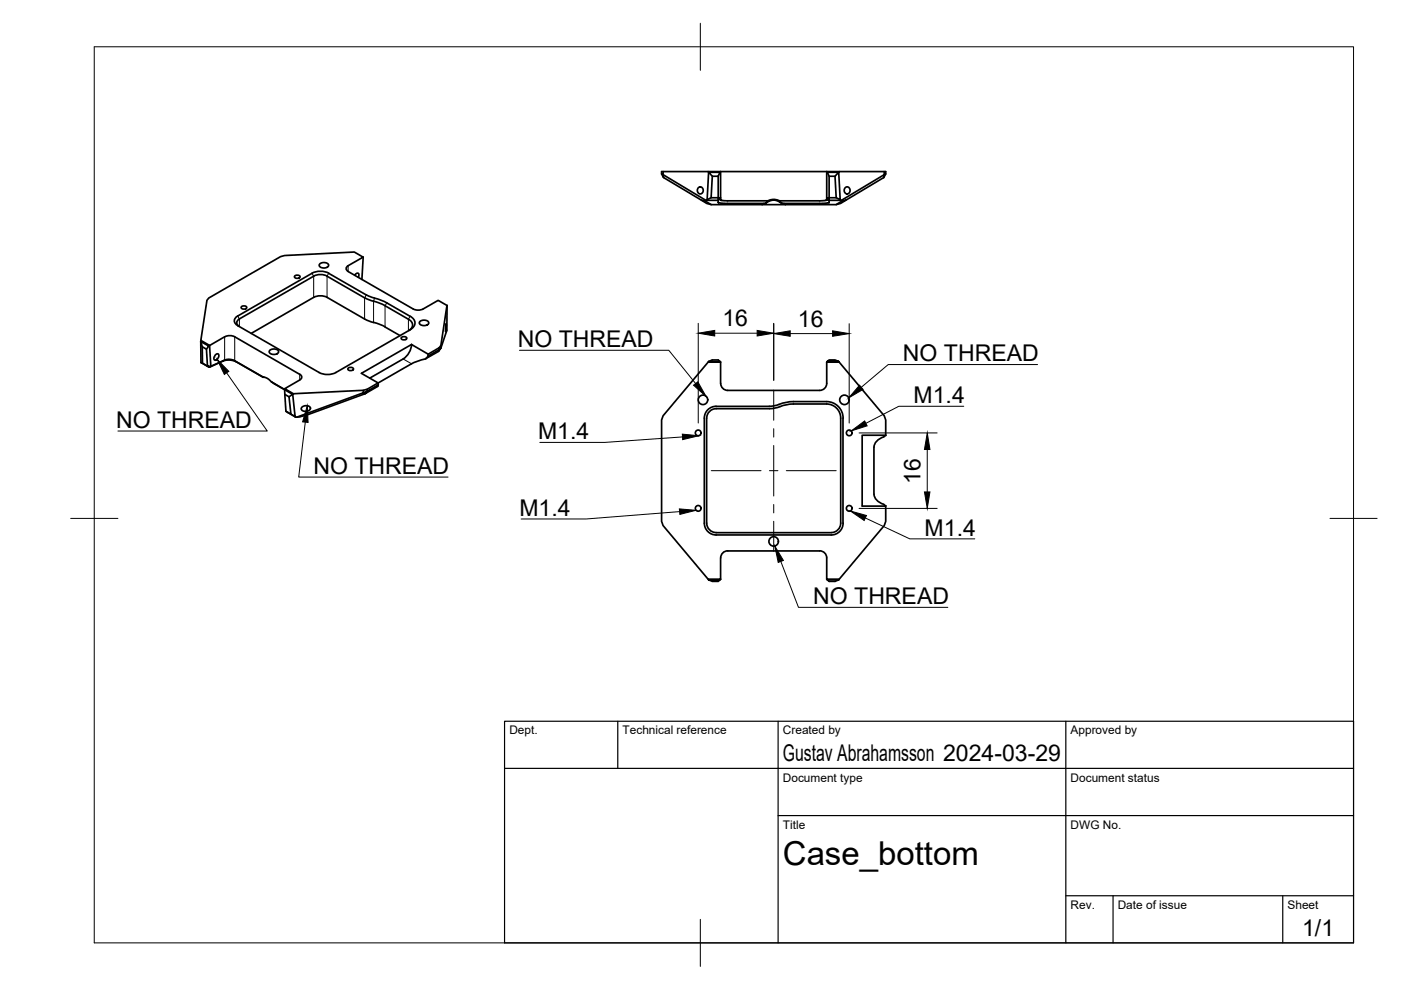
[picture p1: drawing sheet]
<svg xmlns="http://www.w3.org/2000/svg" width="297mm" height="210mm" viewBox="0 0 297 210" stroke-linecap="round" stroke-linejoin="round" font-family="sans-serif">
<!-- layer: Visible -->
<g fill="none" stroke="#000" stroke-width=".36">
<path d="M140.3 36.9l.3 .1 .1 .6-.4-.7v-.5h47.5v.5l-.3 .1-.1 .6M140.6 36.4v.6l9.1 5.5M140.7 37.6l8 4.8 .7 .2M148 39.8a.67 .67 0 0 1 .9 .1 .67 .67 0 0 1 0 .9 .67 .67 0 0 1-.9 .1 .86 .86 0 0 1 0-1.1zM150.1 36.4l.1 .1M150.2 36.5l-.3 5.8M150.2 36.5h.1M150.3 36.5h2.4l-.4 .9h-1.3zM151 37.4l-.2 4.5M152.3 37.4v5.1l.5-.5a2.9 2.9 0 0 0-3 .5M152.7 36.5l.1-.1v6.1l1.1 .1h8.9M152.8 36.4h.1"/>
<path d="M175.3 36.4v5.6l.5 .5v-.6l-.5 .1v.5l-.7 .1h-9.3M175.3 36.4l.5 1v4.5h1.5M175.3 36.4h.1M175.4 36.5h2.4M175.8 37.4h1.2M177.8 36.5l.3 5.8-.8-.4-.3-4.5zM177.9 36.4l-.1 .1M179.2 39.8a.67 .67 0 0 1 .9 .1 .67 .67 0 0 1 0 .9 .67 .67 0 0 1-.9 .1 .86 .86 0 0 1 0-1.1zM187.4 37.6l-8 4.8M187.5 36.4v.6l-9.3 5.5M187.8 36.9l-.4 .7M62.6 58.4a.66 .66 0 0 1 1 .4 .66 .66 0 0 1-.6 .2 .66 .66 0 0 1-.6-.4z"/>
<path d="M66.5 58.6l-15.7 9a.86 .86 0 0 0-.6 .8 .86 .86 0 0 0 .5 .8M66.5 58.5l1.4-.3 1.4 .3M67.7 56a1.25 1.25 0 0 1 2 .2 1.16 1.16 0 0 1-2 0zM69.3 58.6l8 4.6M73.8 56.3l3.2-1.8-1.9-1.1-14.8 .8-.8 .2-15.2 8.8-.4 .5-1.3 8.5 1.8 1.1 3.2-1.9a2.41 2.41 0 0 1 2.2 0l14 8.2 .2 .2-.2 .5-3.4 2.1 1.8 1.1 14.8-.7 .9-.3 2.3-1.3M73.8 57.6l13.8 7.9M73.8 56.3l-.4 .5 .1 .5 .3 .2M75.2 58.4a.54 .54 0 0 1 .9-.3l-.1 .7M77 54.5l-.3 4.7M148.7 42.4l1.1 .7 1 .3M149.8 42.5h2.5l.1 .5 1.3 .1h8.7M149.8 42.5l-.4 .1 1.4 .8h26.5l1.3-.8-.2-.1"/>
<path d="M162.2 43.1l-.6 .1v.2M162.6 42.7l.6-.3 1.1-.1 1 .3 .4 .5-1.4-.7-.9 .1-1 .6zM165.7 43.1h.1M165.9 43.1l.6 .1v.2M178.1 42.3l.1 .2h-2.4l-.1 .5-.9 .1h-9M178.6 42.6l.8-.2-1.2 .7-.9 .3M42.6 72.4l1.7 1-.5 .6-.9-.5zM42.6 72.4v4.4M42.6 72.4h.1M42.6 72.2v.2M42.6 76.9l1.8 1 3.1-1.5h1.7l.9 .3 5.7 3.3M42.9 73.5v3.5"/>
<path d="M43.8 74l.2 3.6 .4 .3 .3-.2-.7-.1-1.4-.7M44.3 73.4l.1-.1 .3 4.4 2.9-1.4M44.4 73.3h.1M45.7 75.2l.4-.2a.76 .76 0 0 1 .2 .9 .76 .76 0 0 1-.9 .4v-.6zM47.7 76.3l.9-.1 1 .2 6.2 3.5M47.7 76.3h-.1M51.3 64.9a.66 .66 0 0 1 1 .4 .66 .66 0 0 1-.6 .3 .66 .66 0 0 1-.6-.5zM56 80l-.2-.1 .9 .3 1.6 1.2 3.7 2.2M57.1 74.4a1.25 1.25 0 0 1 2 .2 1.16 1.16 0 0 1-2 0zM73.9 78a.66 .66 0 0 1 1 .3 .66 .66 0 0 1-.6 .3 .66 .66 0 0 1-.5-.5zM77.3 67.6l-8-4.6-.9-.3h-1l-.9 .3-13.2 7.7M77.3 63.1l4.4 1.7"/>
<path d="M77.3 67.6l4.4 1.7M77.7 62.5l-8-4.6a3.9 3.9 0 0 0-3.6 0l-15.7 9.1a1.09 1.09 0 0 0-.7 1 1.09 1.09 0 0 0 .7 1l17.3 10a3.9 3.9 0 0 0 3.5 0l15.8-9.1M77.7 62.5l1.7 .7M79.4 63.2l2.6 1M81.6 64.8l5 2.9a1.27 1.27 0 0 1 .9 1.2 1.27 1.27 0 0 1-.8 1.2M81.6 69.3l3.2 1.9M82 64.2l5 2.9M85.2 71.5a.66 .66 0 0 1 1 .3 .66 .66 0 0 1-.6 .3 .66 .66 0 0 1-.5-.5zM87 67a1.51 1.51 0 0 1 1 1.5 1.51 1.51 0 0 1-1 1.4M87.2 73l-10.6 6.2 3.6 2M87.3 73a3.9 3.9 0 0 1-1.8 3.1l-7.1 4.1M87.6 65.5a2.35 2.35 0 0 0 2.1 0l3.2-1.8 1.9 1.1-1.3 8.5-.4 .5-2.3 1.3-3.6-2.1"/>
<path d="M89 68.2a1.25 1.25 0 0 1 1.9 .3 1.16 1.16 0 0 1-2 0zM90.8 75.5l-.5 .6-2.7 .8-7.4 4.3M93 74.5l.5-.7-.4 .4-.1 .3-2.8 1.6M93.1 73.8v.4l-2.3 1.3v-.4M94.6 68.7l-.1 1.6zM94.8 64.8h.1M94.8 64.8l-.1 5.4-1.2 3.6v-.5M150.1 76.8l.1-.1a2.14 2.14 0 0 1 2.5-.1l.1 .2M150.3 76.6h2.4M175.4 76.6l.4-.3h1.2l.8 .3zM175.4 76.6l-.1 .2M177.8 76.6l.1 .2"/>
<path d="M57.5 81l2.8 1.6M60.3 82.4l.3 4.8 2.1 1.2-.1-.1M60.4 82.4h-.1M60.4 83.6l.9 .5M60.6 87.2l1.1 .6M61.3 84.1l.8-.5 .5 4.7-.9-.5zM62.2 83.5l-.1 .1M64.1 86.3a1.14 1.14 0 0 1 1.7 .2 1.1 1.1 0 0 1-1.9 .2zM77 82.8v.5l-14.3 5.1M77.9 82.9l2.3-1.3-.1 .3-2.7 1.6zM77.9 82.5v.4l-.9 .4 .4 .2-12.4 4.5-2.1 .4M80.2 81.2v.4"/>
<path d="M149.3 88.7v22.2a2.51 2.51 0 0 0 2.5 2.5M149.8 88.7v22.2M151.8 86.6h11.3l1.4-.1a10.6 10.6 0 0 1 3.7-.8h7a2.99 2.99 0 0 1 3 2.9M151.8 86.2h11.3M151.8 86.1a2.51 2.51 0 0 0-2.5 2.5M151.8 86.6a2 2 0 0 0-2 2M152.8 81.3v-4.5h-2.7l-9.5 11.4-.3 .8v21.5l.3 .9 9.5 11.4h2.7v-4.5M152.8 81.3a1.49 1.49 0 0 0 1.5 1.5h19.5a1.49 1.49 0 0 0 1.5-1.5v-4.5h2.6l9.6 11.4 .3 .8v3.3M163.1 86.1l1.3-.1a10.9 10.9 0 0 1 3.8-.9h7a3.5 3.5 0 0 1 3.6 3.5M178.2 88.7v22.2a2 2 0 0 1-2 2M178.7 88.7l.1 22.2a2.51 2.51 0 0 1-2.6 2.5h-24.4M182.8 92.3h5a4.9 4.9 0 0 0-2.4 2l-.1 10.5a2.86 2.86 0 0 0 2.2 2.3l.3 .2h-5z"/>
<path d="M149.8 110.9a2 2 0 0 0 2 2M151.8 112.9h24.4M154.3 116.8h19.5M154.3 116.8a1.49 1.49 0 0 0-1.5 1.5M187.8 107.3v3.2l-.3 .9-9.6 11.4h-2.6v-4.5a1.49 1.49 0 0 0-1.5-1.5M150.1 122.8l.2 .2M150.3 123h2.4l-.4 .3h-1.3zM152.8 122.8h.1M152.8 122.8l-.1 .2M175.3 122.8h.1M175.4 123h2.4M177.9 122.8l-.1 .1a2.14 2.14 0 0 1-2.4 .1l-.1-.2"/>
<circle cx="148" cy="91.8" r=".6"/>
<circle cx="149" cy="84.8" r="1.01"/>
<circle cx="179" cy="84.8" r="1.01"/>
<circle cx="180.1" cy="91.8" r=".6"/>
<circle cx="148" cy="107.8" r=".6"/>
<circle cx="164" cy="114.8" r="1.01"/>
<circle cx="180.1" cy="107.8" r=".6"/>
</g>
<g fill="#000">
<circle cx="152.8" cy="42.4" r=".18"/>
<circle cx="175.3" cy="42.4" r=".18"/>
</g>
<!-- layer: Visible Narrow -->
<g fill="none" stroke="#000" stroke-width=".21">
<path d="M66.1 57.9l.4 .7v4.4M69.7 57.9l-.4 .7v4.4M73.8 56.3v1.3M47.6 76.3l-.4 .3M47.6 71.4v4.9M47.7 76.3l-.4 .3M49.8 71.4v5.1l.3 .2M50.4 67l.4 .6v1.7M55.8 80h.1M63.5 79.4v1.2M77.7 62.5l-.4 .7v4.4M79.4 63.2l-.2 .7v4.5"/>
<path d="M82 64.2l-.4 .6v4.5M85.5 76.1l1.7 1M87 67.1l-.4 .6v2.4"/>
</g>
<!-- layer: BORDER -->
<path d="M20 9.9h267v190h-267zM148.5 4.9v10M15 109.9h10M282 109.9h10M148.5 194.9v10" fill="none" stroke="#000" stroke-width=".21"/>
<!-- layer: TITLEBLOCK -->
<path d="M107 152.9h180v47h-180zM131 152.9v10M165 152.9v47M226 152.9v47M107 162.9h180M165 172.9h122M226 189.9h61M236 189.9v10M272 189.9v10" fill="none" stroke="#000" stroke-width=".25"/>
<!-- layer: Leaders -->
<path d="M46 76.2l2.5 2.5-.9 .7zM65.2 86l.1 3.6-1.1-.2zM147 81.7l1-.7 1.7 3zM182.2 81.7l.8 .9-3.1 1.8zM164.3 115.8l1.8 3-1.1 .4z" fill="#000" stroke="#000" stroke-width=".21"/>
<path d="M48 79.1l8.7 12.3h-31.7M110.1 74.3h31.7l5.7 7M220 77.3h-31.7l-5.7 4.8M64.7 89.5l-1.4 11.6h31.7M165.5 119l3.8 9.8h31.7" fill="none" stroke="#000" stroke-width=".21"/>
<!-- layer: Hole Notes -->
<path d="M144.7 92l3.5 .4-3.5 .8zM180.5 91.4l2.8-2.1 .6 1zM144 107.9l3.6 .3-3.5 .9zM180.3 108.3l3.4 1-.5 1.1z" fill="#000" stroke="#000" stroke-width=".21"/>
<path d="M144.7 92.6l-16.5 1.2h-13.8M204.3 86.1h-13.7l-7 3.7M144.1 108.5l-19.9 1.5h-13.7M183.5 109.8l9.4 4.5h13.8" fill="none" stroke="#000" stroke-width=".21"/>
<!-- layer: Smart Centers -->
<path d="M150.8 99.8h10.6M163.1 99.8h1.8M164 82.7v6.4M164 90.9v1.8M164 94.5v10.7M166.7 99.8h10.6M164 107v1.7M164 110.5v6.4" fill="none" stroke="#000" stroke-width=".21"/>
<!-- layer: FD_Dimensions -->
<path d="M148 68.6v21.1M151.5 70.6h9M164 68.6v12M167.5 70.7h9M180 68.6v21.1M182.1 91.8h16.6M196.6 95.3v9M182.1 107.8h16.6" fill="none" stroke="#000" stroke-width=".21"/>
<path d="M148 70.6l3.5-.5v1.1zM160.5 70.1l3.5 .5-3.5 .6zM164 70.7l3.5-.6v1.2zM176.5 70.1l3.5 .6-3.5 .6zM196.6 91.8l.6 3.5h-1.2zM196 104.3h1.2l-.6 3.5z" fill="#000" stroke="#000" stroke-width=".21"/>
<text font-size="7" x="166" y="183.4">Case_bottom</text>
<g font-size="4.9">
<text x="153.2" y="69.2">16</text>
<text x="169.2" y="69.3">16</text>
<text x="109.8" y="73.5">NO THREAD</text>
<text x="191.5" y="76.6">NO THREAD</text>
<text x="193.7" y="85.4">M1.4</text>
<text x="24.6" y="90.7">NO THREAD</text>
<text x="114.1" y="93.1">M1.4</text>
<text x="66.5" y="100.4">NO THREAD</text>
<text x="195.1" y="102.7" transform="rotate(-90 195.1 102.7)">16</text>
<text x="110.1" y="109.3">M1.4</text>
<text x="196" y="113.6">M1.4</text>
<text x="172.4" y="128.1">NO THREAD</text>
<text x="166" y="161.4">Gustav Abrahamsson 2024-03-29</text>
<text x="276.1" y="198.6">1/1</text>
</g>
<g font-size="2.5">
<text x="108" y="155.7">Dept.</text>
<text x="132" y="155.7">Technical reference</text>
<text x="166" y="155.7">Created by</text>
<text x="227" y="155.7">Approved by</text>
<text x="166" y="165.7">Document type</text>
<text x="227" y="165.7">Document status</text>
<text x="166" y="175.7">Title</text>
<text x="227" y="175.7">DWG No.</text>
<text x="227" y="192.7">Rev.</text>
<text x="237" y="192.7">Date of issue</text>
<text x="273" y="192.7">Sheet</text>
</g>
</svg>
